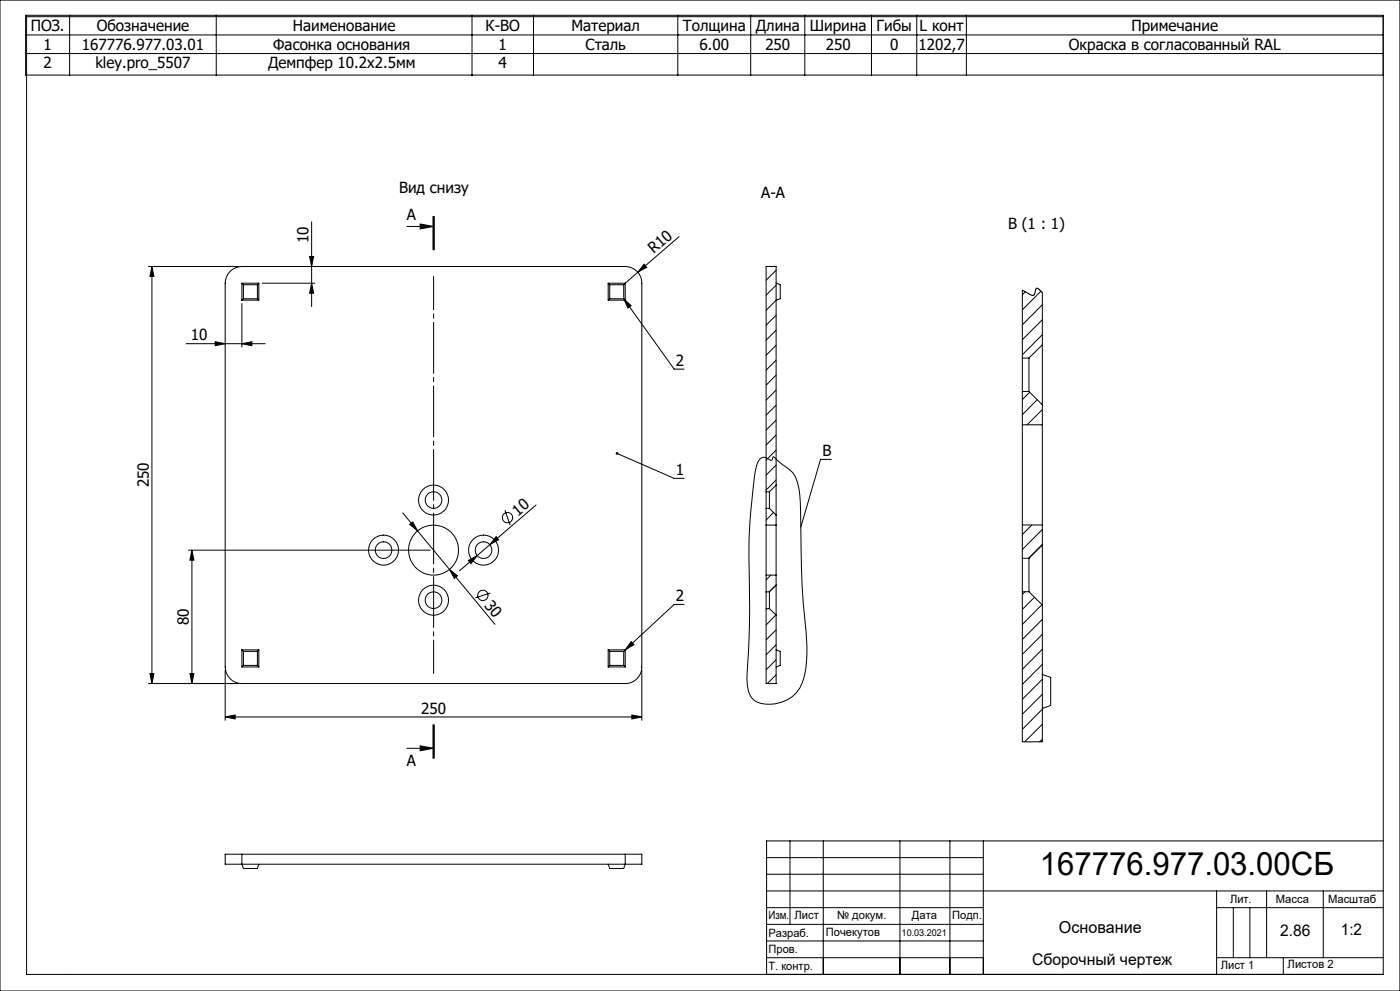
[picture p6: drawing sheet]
<svg xmlns="http://www.w3.org/2000/svg" width="420mm" height="297mm" viewBox="0 0 420 297" stroke-linecap="round" stroke-linejoin="round" font-family="sans-serif">
<g fill="none" stroke="#000" stroke-width=".3">
<path d="M0 0h420v297h-420zM7.7 10.5h407.2M7.7 16h407.2M20.9 4.6v17.9M64.9 4.6v17.9M141.6 4.6v17.9M160.1 4.6v17.9M203.3 4.6v17.9M225.2 4.6v17.9M241.4 4.6v17.9M261.4 4.6v17.9M275 4.6v17.9"/>
<path d="M289.9 4.6v17.9M415 5h-407v287h407l-.1-287.4h-407.2v17.9h407.2M44.6 79.9h27M45.6 79.9l.6 3h-1.2zM45.6 79.9v125M92.9 76.9h1.2l-.6 3zM93.5 66.5v25.4M122.1 67.9h8M126 67.1l4.1 .8-4.1 .7zM129.9 64.9v10M130.1 64.9v10M130.3 64.9v10"/>
<path d="M193.2 79.2l.8 .9-2.7 1.5zM203.7 70.9l-16.1 14M69 81.3a5 5 0 0 1 3.6-1.4h115a5 5 0 0 1 4.9 5v115a4.9 4.9 0 0 1-4.9 5h-115a5 5 0 0 1-5-5v-115a5 5 0 0 1 1.4-3.6zM72.6 84.9v5.1M72.6 84.9h5M72.6 84.9l.4 .4M72.6 90h5M72.6 91v13M73 85.3h4.2M73 85.3v4.2M73 89.5l-.4 .5M73 89.5h4.2"/>
<path d="M77.2 89.5l.4 .5M77.2 85.3v4.2M77.6 84.9l-.4 .4M77.6 84.9v5.1M78.7 84.9h15.8M93.5 84.9l.6 3h-1.2zM182.5 84.9h5.1M182.5 90h5.1M182.5 84.9l.4 .4M182.5 84.9v5.1M182.9 85.3h4.2M182.9 89.5h4.2"/>
<path d="M182.9 85.3v4.2M182.9 89.5l-.4 .5M187.1 89.5l.5 .5M187.1 85.3v4.2M187.1 89.5l2.2 2.1-.9 .7zM187.1 89.5l15.1 21.1h3M187.6 84.9l-.5 .4M187.6 84.9v5.1M232.8 84.9l1.3 .4v4.2l-1.3 .5M232.8 81l-3 3M232.8 85.5l-3 3M232.8 90l-3 3"/>
<path d="M232.8 94.5l-3 3M232.8 99l-3 2.9M307.6 87.4l-.9 .9M312.3 87.3l-5.6 5.5M312.7 91.3l-6 6M312.7 95.8l-6 6M55.8 103h23.8M64.6 102.4l3 .6-3 .6zM72.6 103l3-.6v1.2zM232.8 103.5l-3 3M232.8 107.9l-3 3M232.8 112.4l-3 3"/>
<path d="M232.8 116.9l-3 3M306.7 107.3v10M306.7 107.3h2M306.7 117.3v10M306.7 117.3h2M308.7 107.3v10M308.7 117.3l4 4M308.9 117.5l-2.2 2.3M311.2 119.8l-4.5 4.5M312.7 103.3v-15.6l-1.2-1.2-.5-.1-.7 1.9-.6 .2-3-1.5v20.3M312.7 103.3v18M312.7 103.3l-4 4"/>
<path d="M312.7 100.3l-6 6M185.1 135.9l17.1 7.5h3M227.9 137.7a1.97 1.97 0 0 1 2.9 .1l.7 .2 .5-1.1 2.7 2.3a8.6 8.6 0 0 1 5 7.3l.4 4.3a452.7 452.7 0 0 0 1.3 34.4 50.4 50.4 0 0 1-.1 17.4 10.5 10.5 0 0 1-15.1 7.2 6.5 6.5 0 0 1-2-4.6v-3.7a301.7 301.7 0 0 0 .5-33.8 160.7 160.7 0 0 1 2.3-28.2zM232.8 121.4l-3 3M232.8 125.9l-3 3M232.8 130.4l-3 3M232.8 134.9l-3 3M232.8 139.4l-3 3M249.4 137.7h-3.2l-6 20.3M306.7 127.3v30M306.7 127.3h6M312.7 127.3v30"/>
<path d="M312.7 121.3v6M312.7 122.8l-4.6 4.5M312.7 127.2l-.1 .1M120.8 153.7l27.7 33.4M122.9 157.2l.9-.8 1.5 2.7zM151.5 152.9l1.5 4.5M160.8 151.3l-22.9 19.8M229.8 157.4v15M229.8 147.4v5M229.8 147.4h1M229.8 152.4v5M229.8 152.4h1"/>
<path d="M229.8 157.4h3M230.8 147.4v5M230.8 152.4l2 2M232.1 153.6l-2.3 2.3M232.8 157.4v15M232.8 145.4v9M232.8 145.4v-65.5h-3v67.5M232.8 145.4l-2 2M232.8 154.4v3M232.8 143.9l-3 3M232.8 157.3v.1M306.7 157.3h6"/>
<path d="M306.7 157.3v10M309.6 157.3l-2.9 2.9M312.7 157.3v6M312.7 158.7l-6 6M56.6 164.9h72.4M57.6 164.9v40M57.6 164.9l.6 3h-1.2zM134.8 170.6l2.4 2-.9 .8zM140.5 168l2.7-1.5-1.9 2.4zM147.1 177.7l-4.5 1.5M148.8 160.8l.8 .9-2.6 1.5zM229.8 177.4v5"/>
<path d="M229.8 172.4v5M229.8 177.4h1M229.8 172.4h3M230.8 177.4v5M231.2 172.4l-1.4 1.4M232.8 175.4v9M232.8 172.4v3M232.8 175.4l-2 2M232.8 175.3l-2 2.1M306.7 167.3v10M306.7 177.3h2M306.7 177.3v45h6v-41"/>
<path d="M306.7 167.3h2M307.5 177.3l-.8 .8M308.7 167.3v10M308.7 177.3l4 4M310.3 179l-3.6 3.6M312.7 163.3v18M312.7 163.3l-4 4M312.7 163.2l-4.2 4.1M72.6 194.8v5.1M72.6 199.9h5M72.6 194.8l.4 .4M72.6 194.8h5"/>
<path d="M73 195.2v4.2M73 199.4l-.4 .5M73 199.4h4.2M73 195.2h4.2M77.2 195.2v4.2M77.2 199.4l.4 .5M77.6 194.8v5.1M77.6 194.8l-.4 .4M182.5 194.8v5.1M182.5 199.9h5.1M182.5 194.8h5.1M182.5 194.8l.4 .4"/>
<path d="M182.9 195.2v4.2M182.9 199.4h4.2M182.9 195.2h4.2M182.9 199.4l-.4 .5M187.1 195.2v4.2M187.1 199.4l.5 .5M187.6 194.8v5.1M187.6 194.8l-.5 .4M189.3 192.3l.9 .9-2.6 1.6zM205.2 181.1h-3l-14.6 13.7M229.8 182.4v22.5h3v-20.5M229.8 182.4h1"/>
<path d="M230.2 182.4l-.4 .4M230.8 182.4l2 2M232.8 184.3l-3 3M232.8 194.8l1.3 .4v4.2l-1.3 .5M232.8 188.8l-3 3M232.8 193.2l-3 3M232.8 197.7l-3 3M312.6 181.2l-5.9 5.9M312.7 185.6l-6 6M312.7 190.1l-6 6M312.7 194.6l-6 6M312.7 199.1l-6 6"/>
<path d="M44.6 204.9h27M45 201.9h1.2l-.6 3zM57 201.9h1.2l-.6 3zM67.6 214.9l3-.6v1.2zM67.6 200.9v15M67.6 214.9h124.9M129.9 217.2v10M130.1 217.2v10M130.3 217.2v10zM189.5 214.3l3 .6-3 .6zM192.5 200.9v15M232.8 202.2l-2.6 2.7"/>
<path d="M312.7 202.1l2.5 .9v8.4l-2.5 .9M312.7 203.6l-6 6M312.7 208.1l-6 6M312.7 212.5l-6 6.1M312.7 217.1l-5.3 5.2M122.1 224.3h8M126 223.5l4.1 .8-4.1 .7zM312.7 221.5l-.8 .8M72.6 256h-5v3h5M72.6 256v3M72.6 259l.4 1.3h4.2l.4-1.3M72.6 256h115"/>
<path d="M72.6 259h115M182.5 259l.4 1.3h4.2l.5-1.3M187.6 256h4.9v3h-4.9M187.6 256v3M230 257h65M237 252v25M247 252v40M270 252v40M285 252v40M295 252v40M415 252h-185v40M230 272h65"/>
<path d="M230 277h65M230 262h65M230 267h185M365 272h50M365 267v25M370 272v15M375 272v15M380 267v20M397 267v20M230 282h65M230 287h65M365 287h50"/>
<path d="M385 287v5"/>
<circle cx="130.1" cy="149.9" r="4.5"/>
<circle cx="130.1" cy="149.9" r="2.5"/>
<circle cx="152.2" cy="155.1" r="1.55"/>
<circle cx="115.1" cy="164.9" r="4.5"/>
<circle cx="115.1" cy="164.9" r="2.5"/>
<circle cx="130.1" cy="179.9" r="4.5"/>
<circle cx="130.1" cy="164.9" r="7.5"/>
<circle cx="130.1" cy="179.9" r="2.51"/>
<circle cx="144.8" cy="178.4" r="1.55"/>
<circle cx="145.1" cy="164.9" r="2.5"/>
<circle cx="145.1" cy="164.9" r="4.5"/>
</g>
<path d="M130.1 82.9v119" fill="none" stroke="#000" stroke-width=".3" stroke-dasharray="15.2 1.3 1.3 1.3" stroke-dashoffset="5.3"/>
<g fill="#000">
<path d="M193.2 79.2l.8 .9-2.7 1.5z"/>
<path d="M45.6 79.9l.6 3h-1.2zM45 201.9h1.2l-.6 3zM57.6 164.9l.6 3h-1.2zM57 201.9h1.2l-.6 3z"/>
<path d="M126 67.1l4.1 .8-4.1 .7zM126 223.5l4.1 .8-4.1 .7z"/>
<path d="M93.5 84.9l.6 3h-1.2zM92.9 76.9h1.2l-.6 3z"/>
<path d="M72.6 103l3-.6v1.2zM64.6 102.4l3 .6-3 .6z"/>
<path d="M184.8 135.6l.3 .3-.4-.2a.4 .4 0 0 0 .5 .6 .4 .4 0 0 0 .3-.7 .4 .4 0 0 0-.7 0zM189.3 192.3l.9 .9-2.6 1.6zM187.1 89.5l2.2 2.1-.9 .7z"/>
<path d="M122.9 157.2l2.4 1.9-1.5-2.7zM134.8 170.6l1.5 2.8 .9-.8z"/>
<path d="M140.5 168l.8 .9 1.9-2.4zM148.8 160.8l-1.8 2.4 2.6-1.5z"/>
<path d="M67.6 214.9l3-.6v1.2zM189.5 214.3l3 .6-3 .6z"/>
</g>
<text font-size="9.6" x="311.9" y="262.3">167776.977.03.00СБ</text>
<text font-size="4.9" x="317.7" y="279.6">Основание</text>
<g font-size="4.8">
<text x="384" y="280.6">2.86</text>
<text x="402.3" y="280.3">1:2</text>
<text x="309.6" y="289.1">Сборочный чертеж</text>
</g>
<g font-size="4.6">
<text x="9.2" y="9.3">ПОЗ.</text>
<text x="29" y="9.2">Обозначение</text>
<text x="87.8" y="9.2">Наименование</text>
<text x="145.7" y="9.2">К-ВО</text>
<text x="171.4" y="9.2">Материал</text>
<text x="204.9" y="9.2">Толщина</text>
<text x="226.7" y="9.2">Длина</text>
<text x="243" y="9.2">Ширина</text>
<text x="263" y="9.2">Гибы</text>
<text x="275.9" y="9.2">L конт</text>
<text x="339.4" y="9.2">Примечание</text>
<text x="13.1" y="14.9">1</text>
<text x="24.6" y="14.9">167776.977.03.01</text>
<text x="82" y="14.9">Фасонка основания</text>
<text x="149.6" y="14.9">1</text>
<text x="175.7" y="14.9">Сталь</text>
<text x="209.9" y="14.9">6.00</text>
<text x="229.6" y="14.9">250</text>
<text x="247.7" y="14.9">250</text>
<text x="267" y="14.9">0</text>
<text x="275.6" y="14.9">1202,7</text>
<text x="320.7" y="14.9">Окраска в согласованный RAL</text>
<text x="13.1" y="20.5">2</text>
<text x="28.6" y="20.5">kley.pro_5507</text>
<text x="80.4" y="20.5">Демпфер 10.2х2.5мм</text>
<text x="149.6" y="20.5">4</text>
<text x="119.7" y="57.7">Вид снизу</text>
<text x="228.4" y="59.5">A-A</text>
<text x="122.1" y="65.8">A</text>
<text x="302.4" y="68.5">B (1 : 1)</text>
<text x="92.5" y="72.9" transform="rotate(-90 92.5 72.9)">10</text>
<text x="196.1" y="76.2" transform="rotate(-41 196.1 76.2)">R10</text>
<text x="57.3" y="102">10</text>
<text x="202.8" y="109.6">2</text>
<text x="246.7" y="136.8">B</text>
<text x="202.8" y="142.3">1</text>
<text x="44.6" y="146.1" transform="rotate(-90 44.6 146.1)">250</text>
<text x="155.4" y="154.8" transform="rotate(-41 155.4 154.8)">10</text>
<text x="145.1" y="181.5" transform="rotate(50 145.1 181.5)">30</text>
<text x="202.8" y="180.1">2</text>
<text x="56.6" y="187.4" transform="rotate(-90 56.6 187.4)">80</text>
<text x="126.3" y="213.9">250</text>
<text x="122.1" y="229.5">A</text>
</g>
<g font-size="3.4">
<text x="230.5" y="275.5">Изм.</text>
<text x="238.4" y="275.4">Лист</text>
<text x="251.1" y="275.4">№ докум.</text>
<text x="273.6" y="275.4">Дата</text>
<text x="285.7" y="275.4">Подп.</text>
<text x="369" y="270.5">Лит.</text>
<text x="382.8" y="270.5">Масса</text>
<text x="398.4" y="270.6">Масштаб</text>
<text x="230.5" y="280.7">Разраб.</text>
<text x="247.7" y="280.6">Почекутов</text>
<text x="230.6" y="285.7">Пров.</text>
<text x="230.5" y="290.7">Т. контр.</text>
<text x="366.2" y="290.3">Лист 1</text>
<text x="386.3" y="290.2">Листов 2</text>
</g>
<text font-size="2.8" x="270.5" y="280.6">10.03.2021</text>
</svg>
